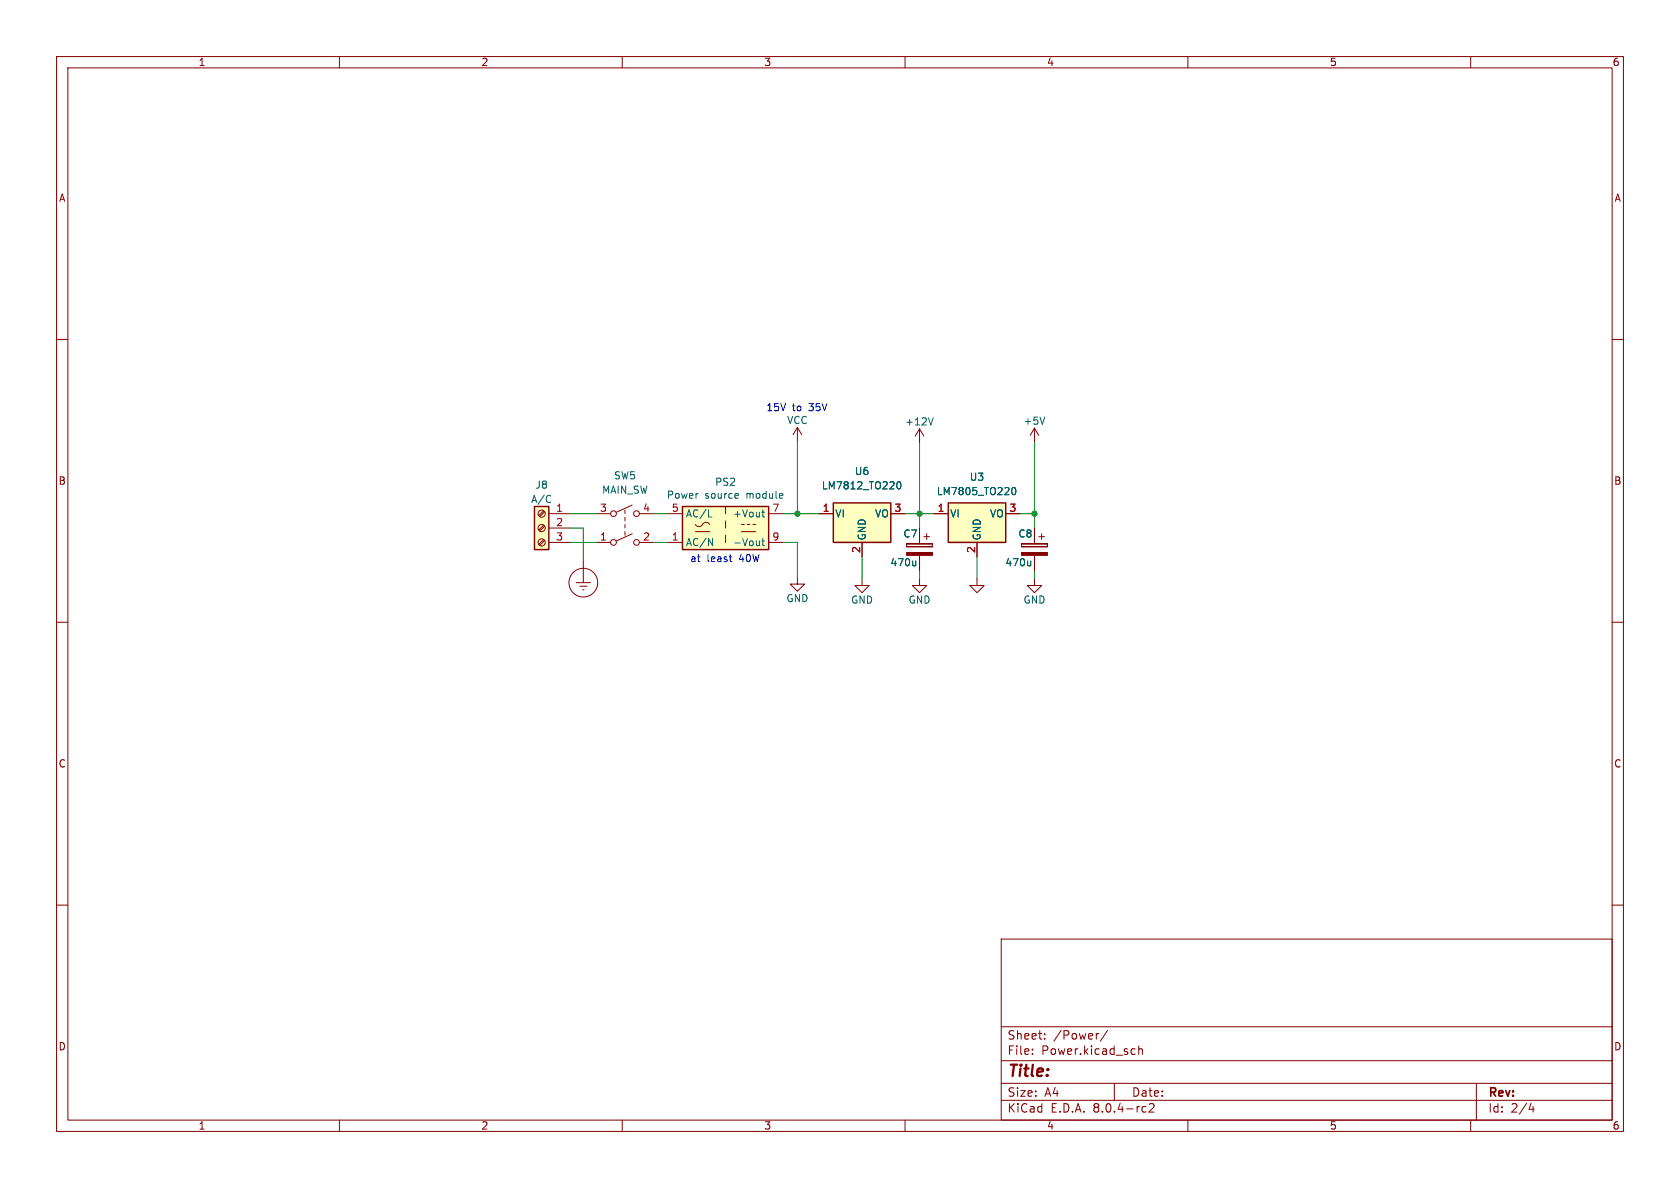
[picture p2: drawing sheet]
<svg xmlns="http://www.w3.org/2000/svg" width="297mm" height="210mm" viewBox="0 0 297 210" stroke-linecap="round" stroke-linejoin="round" font-family="sans-serif">
<g fill="none" stroke="#840000" stroke-width=".18">
<path d="M10 10h277v190h-277zM12 12h273v186h-273zM60 10v2M110 10v2M160 10v2M210 10v2M260 10v2M10 60h2M285 60h2M182.9 75.7l-.8 1.3M182.9 75.7v2.5M182.9 75.7l.7 1.3"/>
<path d="M160.3 96.6h4.5zM160.3 96.1h4.5zM160.3 96.1v.5zM162.6 93.3v2.8M162.6 98.2v2.8M163.3 94.9h1M163.8 94.4v1M164.8 96.1v.5zM10 110h2M152.4 102.2v1.3h1.3l-1.3 1.3-1.3-1.3h1.3M172.7 102.2v1.3h1.3l-1.3 1.3-1.3-1.3h1.3M285 110h2"/>
<path d="M10 160h2M285 160h2M177 166h108v32h-108zM60 198v2M110 198v2M160 198v2M177 194.5h108M177 191.5h108M177 187.5h108M177 181.5h108M182.5 186.3v.1M182.5 185.5v.1"/>
<path d="M184.7 183.6v.1M184.7 182.8v.1M194.2 182.7l-.2 .1M195.8 182.1l-1.3 2M197 191.5v3M200.2 185.4l.5 .1M200.7 186.3l-.5 .1M201.3 185.5l.2-.1 .4 .1 .1 .9M201.3 184.9v1.5M202.2 195.6l.4 .1M202.6 196.5l-.4 .1M203.2 195.2l.5-.1 .3 .1v.3l-.9 1.1h.9"/>
<path d="M210 198v2M260 198v2M261 191.5v6.5M270.7 195l-.4 1.1h.9M271 195.6v1"/>
</g>
<path d="M184.7 73.7l-.4 1.3M161.9 99.2v.8M161.9 99.9l-.2 .1" fill="none" stroke="#006464" stroke-width=".18"/>
<path d="M160.3 97.7h4.5v.5h-4.5z" fill="#840000" stroke="#840000" stroke-width=".18"/>
<path d="M147.3 88.9h10.2v7h-10.2z" fill="#ffffc2"/>
<path d="M147.3 88.9h10.2v7h-10.2z" fill="none" stroke="#840000" stroke-width=".25"/>
<g fill="none" stroke="#840000" stroke-width=".18">
<path d="M141 75.6l-.8 1.2M141 75.6v2.5M141 75.6l.7 1.2M144.8 90.8h2.5M152.4 95.9v2.5M157.5 90.8h2.5M180.6 96.6h4.6zM180.6 96.1h4.6zM180.6 96.1v.5zM182.9 93.3v2.8M182.9 98.2v2.8M183.6 94.9h1.1"/>
<path d="M184.1 94.4v1M185.2 96.1v.5zM141 102v1.3h1.2l-1.2 1.2-1.3-1.2h1.3M162.6 102.2v1.3h1.2l-1.2 1.3-1.3-1.3h1.3"/>
</g>
<path d="M158.7 85.3l.1-.1a.68 .68 0 0 1 .5 .6 .68 .68 0 0 1-.5 .6l-.1-.1-.2-.4zM182.2 99.2v.8M182.2 99.9l-.2 .1" fill="none" stroke="#006464" stroke-width=".18"/>
<path d="M180.6 97.7h4.6v.5h-4.6z" fill="#840000" stroke="#840000" stroke-width=".18"/>
<path d="M167.6 88.9h10.2v7h-10.2z" fill="#ffffc2"/>
<path d="M167.6 88.9h10.2v7h-10.2z" fill="none" stroke="#840000" stroke-width=".25"/>
<path d="M162.6 75.8l-.8 1.3M162.6 75.8v2.6M162.6 75.8l.7 1.3M165.1 90.8h2.5M172.7 95.9v2.5M177.8 90.8h2.5M182.9 102.2v1.3h1.2l-1.2 1.3-1.3-1.3h1.3" fill="none" stroke="#840000" stroke-width=".18"/>
<path d="M165 73.9l-.4 1.2M179 86.3l.2-.1a.68 .68 0 0 1 .4 .6 .68 .68 0 0 1-.4 .6l-.2-.1-.1-.3z" fill="none" stroke="#006464" stroke-width=".18"/>
<path d="M120.6 89.5h15.3v7.7h-15.3z" fill="#ffffc2"/>
<path d="M120.6 89.5h15.3v7.7h-15.3z" fill="none" stroke="#840000" stroke-width=".25"/>
<g fill="none" stroke="#840000" stroke-width=".18">
<path d="M118.1 95.9h2.5M118.1 90.8h2.5M122.9 92.7a.8 .8 0 0 0 .8 .4 .8 .8 0 0 0 .7-.6 .73 .73 0 0 1 1.1 .2M122.9 94h2.6M128.3 89.5v1.3M128.3 92.1v1.2M128.3 94.6v1.3M131.1 94h2.5M131.1 92.7h.5M132.1 92.7h.5M133.1 92.7h.5M135.9 95.9h2.5"/>
<path d="M135.9 90.8h2.5"/>
</g>
<path d="M125.2 95.2l.8 1.3v-1.3M125.2 91.4h.7M130.4 87.2l.1 .3-.6 .2M130.5 88l-.1 .1M134.7 90.5h.5M134.7 95.6h.5M134.9 90.1v1.1l.3 .2M134.9 95.2v1.1l.3 .2" fill="none" stroke="#006464" stroke-width=".18"/>
<path d="M94.5 89.5h2.5v7.7h-2.5z" fill="#ffffc2"/>
<path d="M94.5 89.5h2.5v7.7h-2.5z" fill="none" stroke="#840000" stroke-width=".25"/>
<g fill="none" stroke="#840000" stroke-width=".18">
<path d="M96.1 95.4l-.9 .8M96.1 92.8l-.9 .9M96.1 90.3l-.9 .8M96.3 95.6l-.9 .8M96.3 93l-.9 .9M96.3 90.5l-.9 .8M97 90.8h3.8M97 93.3h3.8M97 95.9h3.8M103.1 99.2v3.8M105.4 90.8h2.5M105.4 95.9h2.5"/>
<path d="M110.5 90.2v.6M110.5 91.4v.7M110.5 92.7v.6M110.5 94v.6M111.8 94.4l-2.8 1.2M111.8 89.3l-2.8 1.3M113 90.8h2.6M113 95.9h2.6M144.8 90.8h2.5M152.4 95.9v2.5M157.5 90.8h2.5M162.6 93.3v2.8"/>
<path d="M162.6 98.2v2.8M165.1 90.8h2.5M172.7 95.9v2.5M177.8 90.8h2.5M182.9 93.3v2.8M182.9 98.2v2.8M101.9 103h2.5M102.5 103.6h1.3M103 104.3h.3"/>
<circle cx="95.8" cy="93.3" r=".63"/>
<circle cx="95.8" cy="90.8" r=".63"/>
<circle cx="95.8" cy="95.9" r=".63"/>
<circle cx="108.5" cy="95.9" r=".51"/>
<circle cx="108.5" cy="90.8" r=".51"/>
<circle cx="112.5" cy="90.8" r=".51"/>
<circle cx="112.5" cy="95.9" r=".51"/>
<circle cx="103.1" cy="103" r="2.54"/>
</g>
<path d="M97.3 87.6l.1 .1M97.4 88.7l-.1 .1M158.7 85.3l.1-.1a.68 .68 0 0 1 .5 .6 .68 .68 0 0 1-.5 .6l-.1-.1-.2-.4zM161.9 99.2v.8M161.9 99.9l-.2 .1M179 86.3l.2-.1a.68 .68 0 0 1 .4 .6 .68 .68 0 0 1-.4 .6l-.2-.1-.1-.3zM182.2 99.2v.8M182.2 99.9l-.2 .1" fill="none" stroke="#006464" stroke-width=".18"/>
<path d="M128.9 98.4h.5M129.3 99.3h.1" fill="none" stroke="#0000c2" stroke-width=".18"/>
<g fill="none" stroke="#009600" stroke-width=".18">
<path d="M141 78.1v12.7M162.6 78.4v14.9M182.9 78.2v15.1M100.8 90.8h4.6M100.8 95.9h4.6M100.8 93.3h2.3v5.9M115.6 90.8h2.5M115.6 95.9h2.5M138.4 90.8h6.4M138.4 95.9h2.6v6.1M152.4 98.4v3.8M160 90.8h5.1"/>
<path d="M172.7 98.4v3.8M180.3 90.8h2.6M162.6 101v1.2M182.9 101v1.2"/>
</g>
<g fill="#009600" stroke="#009600" stroke-width=".18">
<circle cx="162.6" cy="90.8" r=".46"/>
<circle cx="141" cy="90.8" r=".46"/>
<circle cx="182.9" cy="90.8" r=".46"/>
</g>
<text font-size="2.8" fill="#840000" x="178" y="190.9">Title:</text>
<g font-size="2.1" fill="#840000">
<text x="178" y="184">Sheet:</text>
<text x="186.2" y="184">/Power/</text>
<text x="178" y="186.7">File:</text>
<text x="184.1" y="186.7">Power.kicad_sch</text>
<text x="178" y="196.9">KiCad</text>
<text x="178" y="194.1">Size:</text>
<text x="184.7" y="194.1">A4</text>
<text x="185.7" y="196.9">E.D.A.</text>
<text x="193.3" y="196.9">8.0.4-rc2</text>
<text x="200" y="194.1">Date:</text>
<text x="263" y="194.3">Rev:</text>
<text x="263" y="196.9">Id:</text>
<text x="267.1" y="196.9">2/4</text>
</g>
<g font-size="1.8" fill="#840000">
<text x="35" y="11.9">1</text>
<text x="85" y="11.9">2</text>
<text x="135" y="11.9">3</text>
<text x="185" y="11.9">4</text>
<text x="235" y="11.9">5</text>
<text x="285" y="11.9">6</text>
<text x="10.3" y="35.9">A</text>
<text x="285.3" y="35.9">A</text>
<text x="10.3" y="85.9">B</text>
<text x="285.3" y="85.9">B</text>
<text x="10.3" y="135.9">C</text>
<text x="285.3" y="135.9">C</text>
<text x="10.3" y="185.9">D</text>
<text x="285.3" y="185.9">D</text>
<text x="35" y="199.9">1</text>
<text x="85" y="199.9">2</text>
<text x="135" y="199.9">3</text>
<text x="185" y="199.9">4</text>
<text x="235" y="199.9">5</text>
<text x="285" y="199.9">6</text>
</g>
<g font-size="1.8" fill="#0000c2">
<text x="135.4" y="72.8">15V</text>
<text x="140.1" y="72.8">to</text>
<text x="143.1" y="72.8">35V</text>
<text x="121.9" y="99.4">at</text>
<text x="125" y="99.4">least</text>
<text x="130.8" y="99.4">40W</text>
</g>
<g font-size="1.8" fill="#006464">
<text x="139.1" y="75.2">VCC</text>
<text x="159.9" y="75.4">+12V</text>
<text x="180.8" y="75.3">+5V</text>
<text x="93.8" y="89.1">A/C</text>
<text x="94.6" y="86.6">J8</text>
<text x="106.3" y="87.5">MAIN_SW</text>
<text x="108.5" y="84.9">SW5</text>
<text x="117.8" y="88.4">Power</text>
<text x="124.6" y="88.4">source</text>
<text x="126.3" y="86.1">PS2</text>
<text x="132.1" y="88.4">module</text>
<text x="145.2" y="86.7">LM7812_TO220</text>
<text x="151" y="84.2">U6</text>
<text x="165.5" y="87.7">LM7805_TO220</text>
<text x="171.3" y="85.2">U3</text>
<text x="121.2" y="91.7">AC/L</text>
<text x="129.5" y="91.7">+Vout</text>
<text x="147.6" y="91.7">VI</text>
<text x="153.3" y="95.6" transform="rotate(-90 153.3 95.6)">GND</text>
<text x="154.6" y="91.7">VO</text>
<text x="159.6" y="95.2">C7</text>
<text x="167.9" y="91.7">VI</text>
<text x="173.6" y="95.6" transform="rotate(-90 173.6 95.6)">GND</text>
<text x="174.9" y="91.7">VO</text>
<text x="179.9" y="95.2">C8</text>
<text x="121.2" y="96.7">AC/N</text>
<text x="129.5" y="96.7">-Vout</text>
<text x="157.3" y="100.3">470u</text>
<text x="177.6" y="100.3">470u</text>
<text x="138.9" y="106.7">GND</text>
<text x="150.4" y="106.9">GND</text>
<text x="160.5" y="106.9">GND</text>
<text x="180.8" y="106.9">GND</text>
</g>
<g font-size="1.8" fill="#a90000">
<text x="98.2" y="90.6">1</text>
<text x="98.2" y="93.1">2</text>
<text x="98.2" y="95.6">3</text>
<text x="106" y="95.6">1</text>
<text x="106" y="90.6">3</text>
<text x="113.6" y="95.6">2</text>
<text x="113.6" y="90.6">4</text>
<text x="118.7" y="95.6">1</text>
<text x="118.7" y="90.6">5</text>
<text x="136.5" y="90.6">7</text>
<text x="136.5" y="95.6">9</text>
<text x="145.3" y="90.6">1</text>
<text x="158" y="90.6">3</text>
<text x="165.7" y="90.6">1</text>
<text x="178.4" y="90.6">3</text>
<text x="152.1" y="97.9" transform="rotate(-90 152.1 97.9)">2</text>
<text x="172.5" y="97.9" transform="rotate(-90 172.5 97.9)">2</text>
</g>
</svg>
